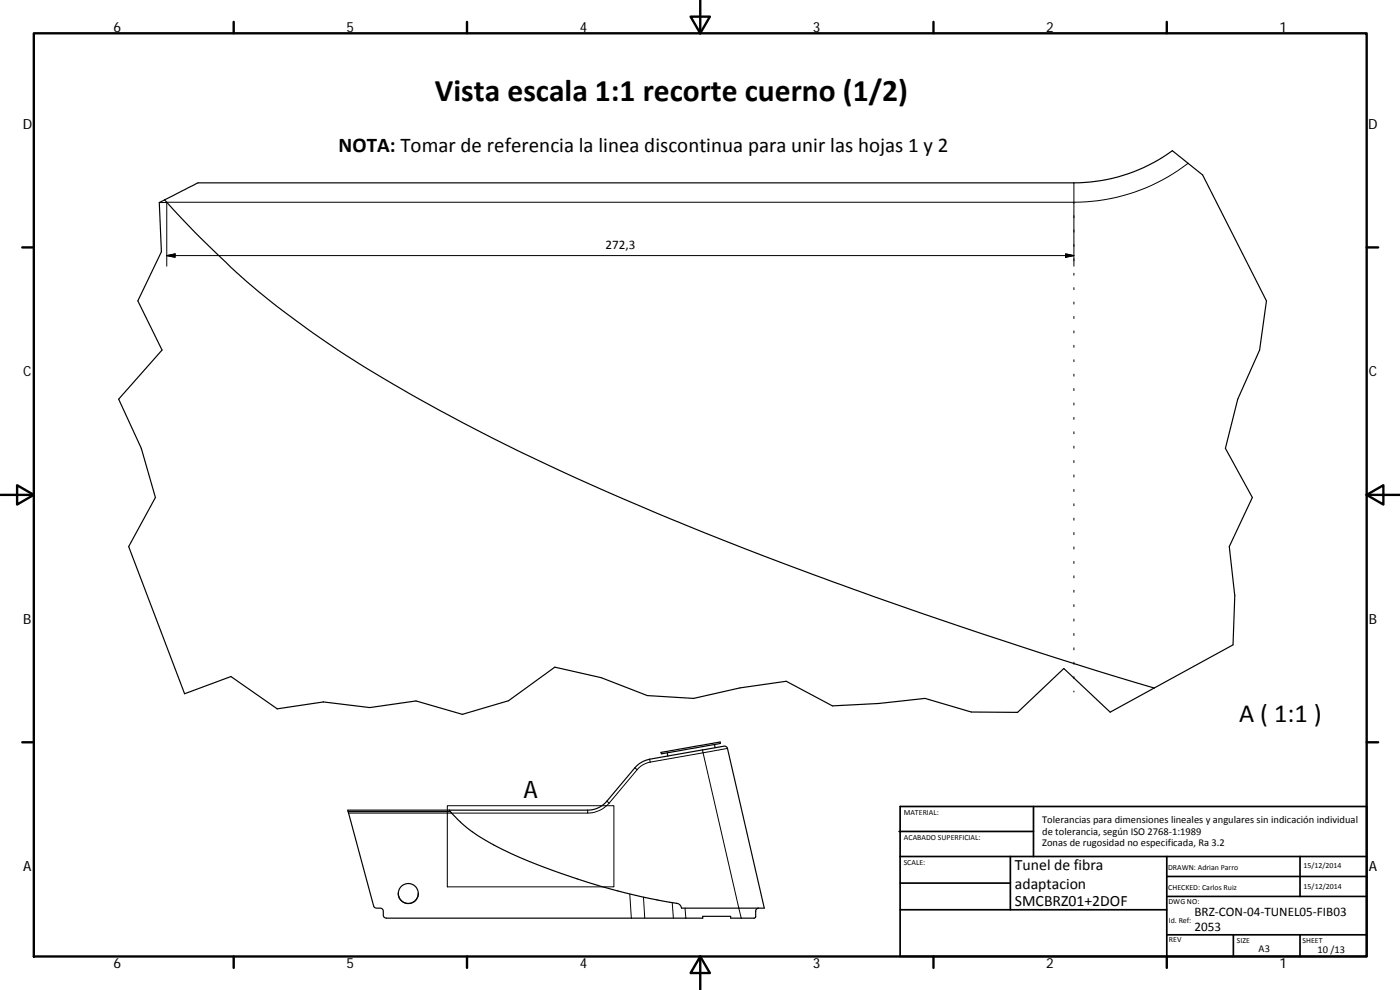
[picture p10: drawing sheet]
<svg xmlns="http://www.w3.org/2000/svg" width="420mm" height="297mm" viewBox="0 0 420 297" stroke-linecap="round" stroke-linejoin="round" font-family="sans-serif">
<g fill="none" stroke="#000" stroke-width=".36">
<path d="M49.4 60a253.3 253.3 0 0 0 62.4 51.6 653.5 653.5 0 0 0 94 45.9 1572.5 1572.5 0 0 0 140.6 48.9M47.8 60.8l11.6-5.9h262.9a50.5 50.5 0 0 0 29.6-9.7l9 7.3 19.2 37.8-2.1 14.7-6.5 14.8-3.7 14.7 8 14.8-6.9 14.7 1.7 14.8-.6 14.7-36.8 20.2-13.9-13.1-13.9 13.1-13.9-.1-13.9-4-13.9 1.5-13.9 .7-13.8-7.4-13.9 2-13.9 3.2-13.9-.9-13.9-5.4-13.9-3.1-13.9 10-13.8 4.1-13.9-4-13.9 2-13.9-1.7-13.9 2.1-13.9-9.7-13.9 5.2-16.8-44.2 8-14.7-4.2-14.8-6.8-14.7 13-14.8-7.2-14.7 7-14.8zM198.4 225.7l17.3-3 .4-.1 .1 .5-17.7 3.1zM200.2 225.9l.2 1M214.4 223.4l.2 .9M104.5 243.5h30.7M104.5 243.5l7.6 28.3 .5 .6 1.7 .1 .5 .3 .3 2.2 .6 .4 95.2 .1v-.6h8.4v.6h7.1l.4-.5v-2l.9-.5M134.9 243.1l.5 .7a43.9 43.9 0 0 0 15.4 11 206.3 206.3 0 0 0 52.9 16.4l.5 .4 .3 .9h24.9l-11.1-47.9a1.67 1.67 0 0 0-2.3-.5l-21 3.7a8 8 0 0 0-4.5 2.6l-8.4 10a7.4 7.4 0 0 1-5.7 2.7h-72l.1 .4M119.5 268.1a3 3 0 0 0 3 3 3 3 0 0 0 3-3"/>
<circle cx="122.5" cy="268.1" r="3"/>
</g>
<g fill="none" stroke="#000" stroke-width=".3">
<path d="M322.3 54.9v5.8M356.6 49a56.1 56.1 0 0 1-34.3 11.7M47.8 60.8h2.3M50 76.7l2.5-.5v1zM50 76.7h272.3M319.8 76.2l2.5 .5-2.5 .5zM322.3 60.7h-272.3v19.2M322.3 60.7v19.2M322.3 82v.6M322.3 86.3v.6M322.3 90.6v.6M322.3 94.9v.7"/>
<path d="M322.3 99.3v.6M322.3 103.6v.6M322.3 107.9v.6M322.3 112.2v.7M322.3 116.6v.6M322.3 120.9v.6M322.3 125.2v.6M322.3 129.5v.7M322.3 133.9v.6M322.3 138.2v.6M322.3 142.5v.6M322.3 146.8v.6"/>
<path d="M322.3 151.2v.6M322.3 155.5v.6M322.3 159.8v.6M322.3 164.1v.6M322.3 168.4v.7M322.3 172.8v.6M322.3 177.1v.6M322.3 181.4v.6M322.3 185.7v.7M322.3 190.1v.6M322.3 194.4v.6M322.3 198.7v.6"/>
<path d="M322.3 203v.6M322.3 207.3v.3M190.5 230.4l.7 .5M191.2 230.9l-8.4 10.1M195 227.8l.1 .9M195.1 228.7a6.5 6.5 0 0 0-3.9 2.2M210.8 225l.2 .9M211 225.9l11.5 49.6M211 225.9l-15.9 2.8M218.3 224.6l-7.3 1.3M104.6 244h30.9M134.2 241.7h50v24.4h-50z"/>
<path d="M176.4 243.1v.9h-40.9M182.1 240.4l.7 .6M182.8 241a8.6 8.6 0 0 1-6.4 3M189 268.2l.5 7.3M193.1 269.2l.4 6.3M201.7 270.8l.4 4.7M205.6 272.5l.2 3"/>
</g>
<g fill="none" stroke="#000" stroke-width=".71">
<path d="M10.1 10h400.1v277h-400.1zM70.1 6.6v3.4M140.2 6.6v3.4M207.3 5h5.8l-2.9 5zM210.2 0v10M280.2 6.6v3.4M350.2 6.6v3.4M6.7 74.2h3.4M410.2 74.2h3.4M.2 148.5h9.9M5.1 145.6l5 2.9-5 2.9zM410.2 148.5l5-2.9v5.8z"/>
<path d="M410.2 148.5h9.9M6.7 222.7h3.4M410.2 222.7h3.4M70.1 287v3.4M140.2 287v3.4M210.2 287l2.9 5h-5.8zM210.2 287v10M280.2 287v3.4M350.2 287v3.4"/>
</g>
<g fill="none" stroke="#000" stroke-width=".51">
<path d="M269.8 249.5h40.4M270.1 257h140.1M270.1 242h140.1v45h-140.1zM303.2 257v16M310.2 242v15M350.2 257v30M390.2 257v12M270.1 273h80.1M270.1 265h33.1M350.2 269h60M350.2 263h60M350.2 280.5h60"/>
<path d="M370.2 280.5v6.5M390.2 280.5v6.5"/>
</g>
<path d="M50 76.7l2.5-.5v1zM319.8 76.2l2.5 .5-2.5 .5z" fill="#000" stroke="#000" stroke-width=".3"/>
<text font-size="9.4" x="130.5" y="30.4">Vista escala 1:1 recorte cuerno (1/2)</text>
<text font-size="7.9" x="371.9" y="216.5">A ( 1:1 )</text>
<text font-size="7.2" x="157.1" y="239.4">A</text>
<text font-size="6.3" x="101.6" y="45.5">NOTA: Tomar de referencia la linea discontinua para unir las hojas 1 y 2</text>
<g font-size="4.7">
<text x="304.6" y="261.2">Tunel de fibra</text>
<text x="304.6" y="266.6">adaptacion</text>
<text x="304.6" y="272">SMCBRZ01+2DOF</text>
</g>
<g font-size="4.2">
<text x="34" y="9.6">6</text>
<text x="104" y="9.6">5</text>
<text x="174" y="9.6">4</text>
<text x="244" y="9.6">3</text>
<text x="314" y="9.6">2</text>
<text x="384" y="9.6">1</text>
<text x="6.8" y="38.7">D</text>
<text x="410.6" y="38.7">D</text>
<text x="7" y="112.9">C</text>
<text x="410.8" y="112.9">C</text>
<text x="7" y="187.1">B</text>
<text x="410.8" y="187.1">B</text>
<text x="7" y="261.3">A</text>
<text x="410.8" y="261.3">A</text>
<text x="34" y="290.4">6</text>
<text x="104" y="290.4">5</text>
<text x="174" y="290.4">4</text>
<text x="244" y="290.4">3</text>
<text x="314" y="290.4">2</text>
<text x="384" y="290.4">1</text>
</g>
<g font-size="3.9">
<text x="181.7" y="74.6">272,3</text>
<text x="358.5" y="274.9">BRZ‐CON‐04‐TUNEL05‐FIB03</text>
<text x="358.5" y="279.4">2053</text>
</g>
<g font-size="3.1">
<text x="312.8" y="246.8">Tolerancias para dimensiones lineales y angulares sin indicación individual</text>
<text x="312.8" y="250.4">de tolerancia, según ISO 2768‐1:1989</text>
<text x="312.8" y="254">Zonas de rugosidad no especificada, Ra 3.2</text>
<text x="377.7" y="285.6">A3</text>
<text x="395.4" y="285.9">10 /13</text>
</g>
<g font-size="2.4">
<text x="271.2" y="244.4">MATERIAL:</text>
<text x="271.3" y="251.9">ACABADO SUPERFICIAL:</text>
<text x="271.2" y="259.7">SCALE:</text>
<text x="350.6" y="260.9">DRAWN: Adrian Parro</text>
<text x="391.2" y="260.6">15/12/2014</text>
<text x="350.6" y="267">CHECKED: Carlos Ruiz</text>
<text x="391.2" y="266.6">15/12/2014</text>
<text x="350.7" y="271.4">DWG NO:</text>
<text x="350.8" y="276.8">Id. Ref:</text>
<text x="350.8" y="282.8">REV</text>
<text x="371.2" y="282.9">SIZE</text>
<text x="390.9" y="282.9">SHEET</text>
</g>
</svg>
